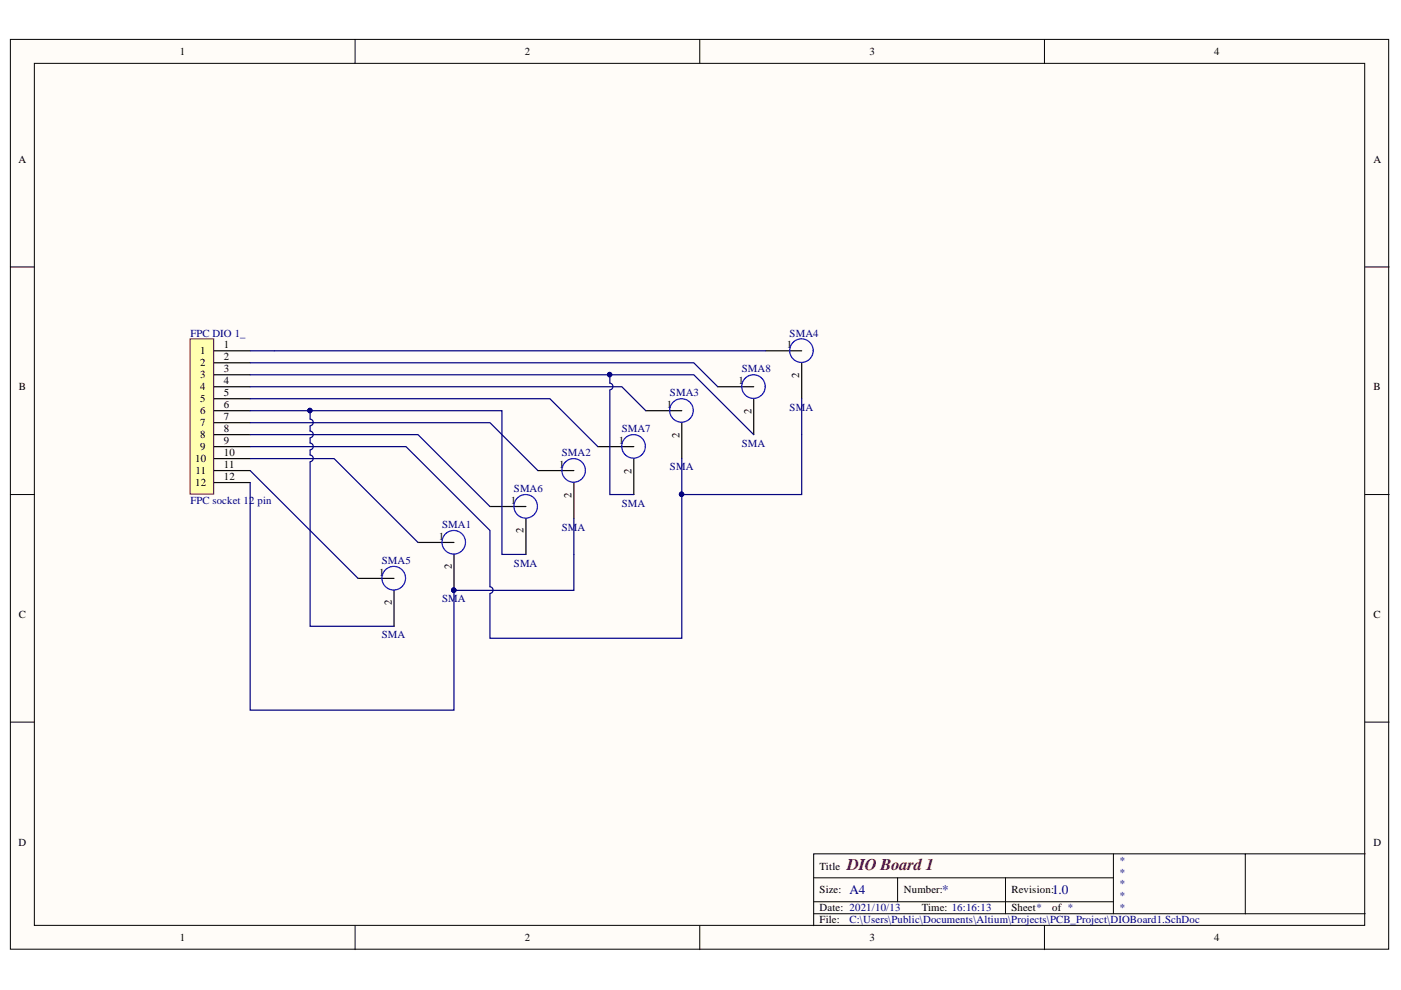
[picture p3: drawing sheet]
<svg xmlns="http://www.w3.org/2000/svg" width="297mm" height="210mm" viewBox="0 0 297 210" stroke-linecap="round" stroke-linejoin="round" font-family="sans-serif">
<g fill="#fffcf8" stroke="#000" stroke-width=".21">
<path d="M2.2 8.4h292.2v192.9h-292.2z"/>
<path d="M7.3 13.4h282v182.8h-282z"/>
</g>
<g fill="none" stroke="#000" stroke-width=".21">
<path d="M75.3 8.4v5M148.4 8.4v5M221.4 8.4v5M2.2 56.6h5.1M289.4 56.6h5.1M2.2 104.9h5.1M289.4 104.9h5.1M2.2 153.1h5.1M289.4 153.1h5.1M75.3 196.3v5.1M148.4 196.3v5.1M172.5 186.1h63.6"/>
<path d="M172.5 193.7h116.9M172.5 191.2h63.6M190.3 186.1v5.1M213.2 186.1v7.6M221.4 196.3v5.1M236.1 181v12.7M264 181h-91.5v15.3M289.4 181h-25.4v12.7"/>
</g>
<path d="M40.3 71.8h5v33h-5z" fill="#ffffb0" stroke="#800000" stroke-width=".21"/>
<g fill="none" stroke="#000" stroke-width=".25">
<path d="M45.4 74.4h7.6M45.4 76.9h7.6M45.4 79.5h7.6M162.3 74.4h7.7M170 76.9v7.6M45.4 82h7.6M45.4 84.5h7.6M45.4 87.1h7.6M45.4 89.6h7.6M45.4 92.2h7.6M45.4 94.7h7.6M45.4 97.2h7.6"/>
<path d="M45.4 99.8h7.6M114 99.8h7.7M126.8 94.7h7.6M134.4 97.2v7.7M136.9 87.1h7.7M144.6 89.6v7.6M152.2 82h7.6M159.8 84.5v7.7M45.4 102.3h7.6M88.6 115h7.7M96.3 117.6v7.6M103.9 107.4h7.6"/>
<path d="M111.5 109.9v7.7M121.7 102.3v7.6M75.9 122.6h7.6M83.5 125.2v7.6"/>
</g>
<g fill="#000080" stroke="#000080" stroke-width=".21">
<circle cx="96.2" cy="125.1" r=".46"/>
<circle cx="129.2" cy="79.4" r=".46"/>
<circle cx="144.5" cy="104.8" r=".46"/>
<circle cx="65.7" cy="87" r=".46"/>
</g>
<g fill="none" stroke="#00f" stroke-width=".25">
<circle cx="169.9" cy="74.3" r="2.5"/>
<circle cx="121.6" cy="99.7" r="2.5"/>
<circle cx="134.3" cy="94.6" r="2.5"/>
<circle cx="144.5" cy="87" r="2.5"/>
<circle cx="159.7" cy="82" r="2.5"/>
<circle cx="96.2" cy="115" r="2.5"/>
<circle cx="111.4" cy="107.4" r="2.5"/>
<circle cx="83.5" cy="122.6" r="2.5"/>
</g>
<g fill="none" stroke="#000080" stroke-width=".25">
<path d="M53 76.9h94.1l5.1 5.1M53 79.5h94.1l12.7 12.7M53 74.4h109.3M129.3 79.5v1.7a.71 .71 0 0 1 .7 .8 .71 .71 0 0 1-.7 .7M53 97.2h17.8l17.8 17.8M53 89.6h50.9l10.1 10.2M53 82h78.8l5.1 5.1M53 92.2h35.6l15.3 15.2M53 84.5h63.6l10.2 10.2M53 94.7h33.1l17.8 17.8v11.9a.71 .71 0 0 1 .6 .7 .71 .71 0 0 1-.6 .7M53 87.1h53.4v30.5h5.1M53 99.8l22.9 22.8"/>
<path d="M65.7 87.1v1.8a.71 .71 0 0 1 .7 .7 .71 .71 0 0 1-.7 .7M65.7 90.4v1a.71 .71 0 0 1 .7 .7 .71 .71 0 0 1-.7 .7M65.7 92.9v1a.72 .72 0 0 1 .7 .8 .72 .72 0 0 1-.7 .7M65.7 95.5v1a.71 .71 0 0 1 .7 .7 .71 .71 0 0 1-.7 .7M65.7 98v34.8h17.8M129.3 82.8v22.1h5.1M144.6 97.2v7.7M170 84.5v20.4h-25.4M53 102.3v48.3h43.3v-25.4h25.4v-15.3M144.6 104.9v30.4h-40.7v-9.4"/>
</g>
<text font-size="3.5" fill="#800000" x="179.6" y="184.4">DIO Board 1</text>
<g font-size="2.8" fill="#000080">
<text x="180.1" y="189.6">A4</text>
<text x="199.7" y="189.6">*</text>
<text x="223.1" y="189.6">1.0</text>
</g>
<g font-size="2.3">
<text x="38.2" y="11.7">1</text>
<text x="111.2" y="11.7">2</text>
<text x="184.3" y="11.7">3</text>
<text x="257.4" y="11.7">4</text>
<text x="3.9" y="34.5">A</text>
<text x="291.2" y="34.5">A</text>
<text x="42.5" y="75.2">1</text>
<text x="42.5" y="77.7">2</text>
<text x="47.5" y="73.9">1</text>
<text x="47.5" y="76.4">2</text>
<text x="166.8" y="73.9">1</text>
<text x="4" y="82.8">B</text>
<text x="42.5" y="80.2">3</text>
<text x="42.5" y="82.8">4</text>
<text x="47.5" y="79">3</text>
<text x="47.5" y="81.5">4</text>
<text x="156.6" y="81.5">1</text>
<text x="169.5" y="80.1" transform="rotate(-90 169.5 80.1)">2</text>
<text x="291.2" y="82.8">B</text>
<text x="42.5" y="85.3">5</text>
<text x="42.5" y="87.8">6</text>
<text x="47.5" y="84">5</text>
<text x="47.5" y="86.6">6</text>
<text x="47.5" y="89.1">7</text>
<text x="141.4" y="86.6">1</text>
<text x="159.3" y="87.7" transform="rotate(-90 159.3 87.7)">2</text>
<text x="42.5" y="90.4">7</text>
<text x="42.5" y="92.9">8</text>
<text x="42.5" y="95.4">9</text>
<text x="47.5" y="91.6">8</text>
<text x="47.5" y="94.2">9</text>
<text x="131.2" y="94.2">1</text>
<text x="144.1" y="92.8" transform="rotate(-90 144.1 92.8)">2</text>
<text x="41.4" y="98">10</text>
<text x="41.5" y="100.5">11</text>
<text x="47.5" y="96.7">10</text>
<text x="47.5" y="99.2">11</text>
<text x="47.5" y="101.8">12</text>
<text x="118.5" y="99.2">1</text>
<text x="133.9" y="100.4" transform="rotate(-90 133.9 100.4)">2</text>
<text x="41.4" y="103">12</text>
<text x="108.3" y="106.9">1</text>
<text x="121.1" y="105.5" transform="rotate(-90 121.1 105.5)">2</text>
<text x="111" y="113.1" transform="rotate(-90 111 113.1)">2</text>
<text x="93.1" y="114.5">1</text>
<text x="80.4" y="122.1">1</text>
<text x="95.8" y="120.7" transform="rotate(-90 95.8 120.7)">2</text>
<text x="4" y="131">C</text>
<text x="83.1" y="128.3" transform="rotate(-90 83.1 128.3)">2</text>
<text x="291.2" y="131">C</text>
<text x="3.9" y="179.3">D</text>
<text x="291.2" y="179.3">D</text>
<text x="173.8" y="184.4">Title</text>
<text x="173.8" y="189.4">Size:</text>
<text x="191.6" y="189.4">Number:</text>
<text x="214.5" y="189.4">Revision:</text>
<text x="173.8" y="193.2">Date: 2021/10/13</text>
<text x="173.8" y="195.8">File:</text>
<text x="195.4" y="193.2">Time: 16:16:13</text>
<text x="214.5" y="193.2">Sheet*</text>
<text x="223.1" y="193.2">of *</text>
<text x="38.2" y="199.6">1</text>
<text x="111.2" y="199.6">2</text>
<text x="184.3" y="199.6">3</text>
<text x="257.4" y="199.6">4</text>
</g>
<g font-size="2.3" fill="#000080">
<text x="40.4" y="71.3">FPC DIO 1_</text>
<text x="167.4" y="71.3">SMA4</text>
<text x="157.3" y="79">SMA8</text>
<text x="142" y="84">SMA3</text>
<text x="167.4" y="87.1">SMA</text>
<text x="131.8" y="91.6">SMA7</text>
<text x="157.3" y="94.7">SMA</text>
<text x="119.1" y="96.7">SMA2</text>
<text x="142" y="99.7">SMA</text>
<text x="40.4" y="106.9">FPC socket 12 pin</text>
<text x="109" y="104.3">SMA6</text>
<text x="131.8" y="107.4">SMA</text>
<text x="93.7" y="112">SMA1</text>
<text x="119.1" y="112.5">SMA</text>
<text x="81" y="119.6">SMA5</text>
<text x="109" y="120.1">SMA</text>
<text x="93.7" y="127.7">SMA</text>
<text x="81" y="135.3">SMA</text>
<text x="237.3" y="183.1">*</text>
<text x="237.3" y="185.6">*</text>
<text x="237.3" y="188.2">*</text>
<text x="237.3" y="190.7">*</text>
<text x="180.1" y="195.8">C:\Users\Public\Documents\Altium\Projects\PCB_Project\DIOBoard1.SchDoc</text>
<text x="237.3" y="193.2">*</text>
</g>
</svg>
